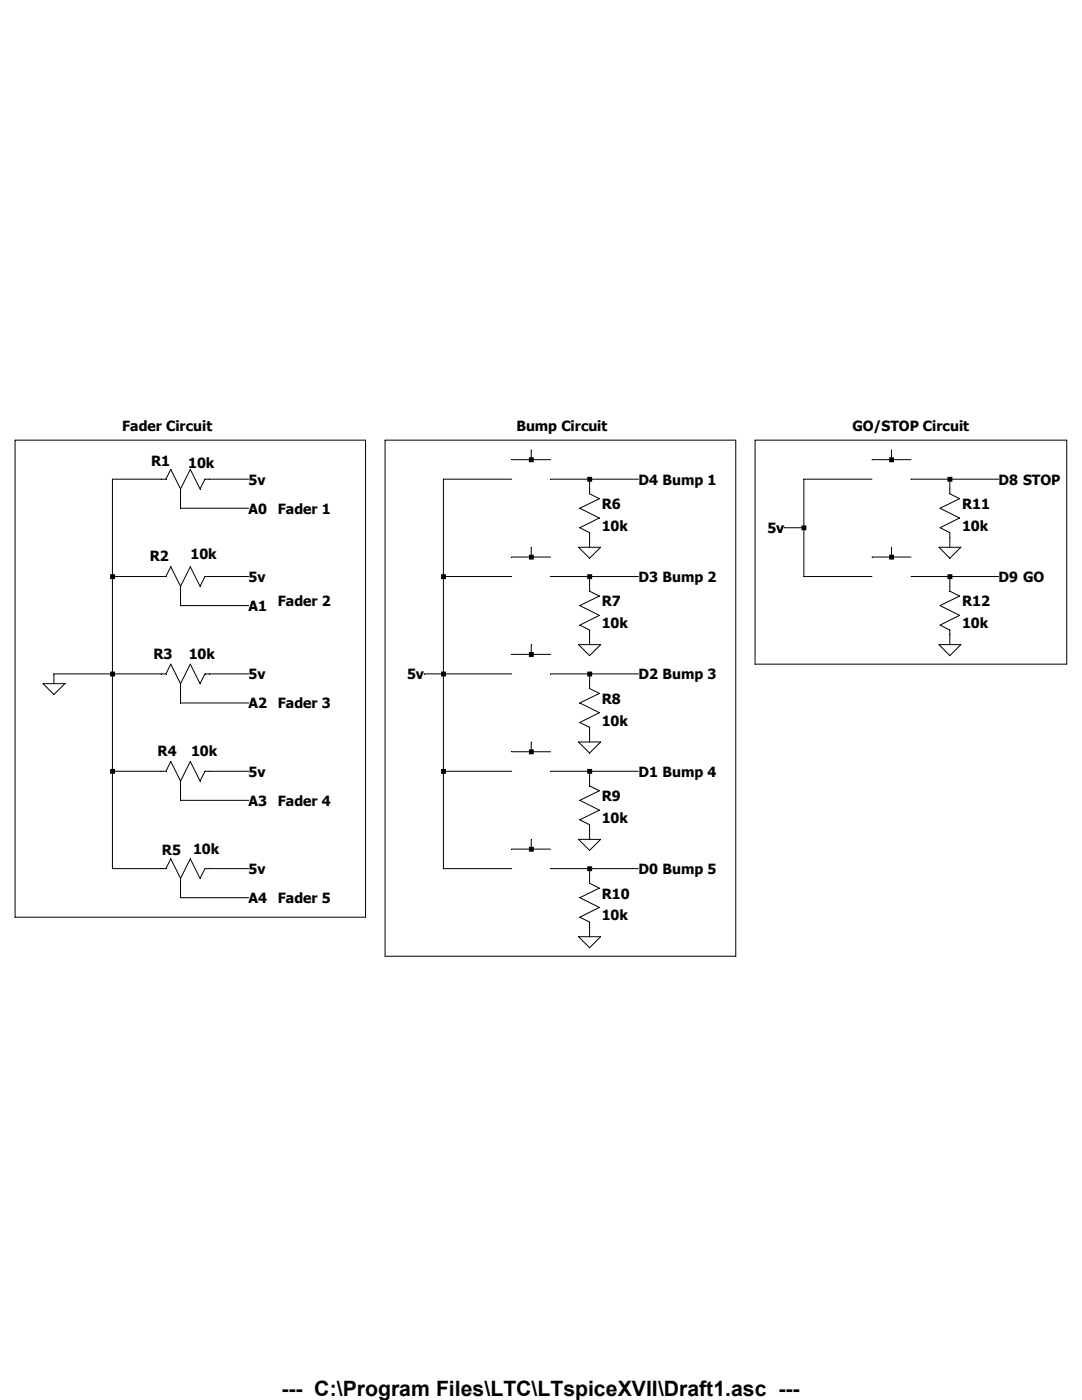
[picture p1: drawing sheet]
<svg xmlns="http://www.w3.org/2000/svg" width="216mm" height="279mm" viewBox="0 0 216 279" stroke-linecap="round" stroke-linejoin="round" font-family="sans-serif">
<g fill="none" stroke="#000" stroke-width=".2">
<path d="M3 87.8h69.9v95.2h-69.9zM36 97.6l-1.9-3.9-1 1.9h-10.7v77.8h10.7l1-2 1.9 3.9M36 97.6v3.8h13.6M49.6 95.6h-8.7l-1 2-1.9-3.9-2 3.9M76.8 87.8h70v103h-70zM102.1 95.6h-13.6v77.8h13.6M102.1 91.7h7.8M106 89.8v1.9M109.9 95.6h17.5M117.6 95.6v3l2 .9-3.9 1.9 3.9 2-3.9 1.9 1.9 1v2.9M150.7 87.8h62.2v44.7h-62.2zM174 95.6h-13.6v19.5h13.6"/>
<path d="M174 91.7h7.8M177.9 89.8v1.9M181.8 95.6h17.5M189.5 95.6v3l2 .9-3.9 1.9 3.9 2-3.9 1.9 1.9 1v2.9M22.4 115.1h10.7l1-2 1.9 3.9M36 117v3.9h13.6M49.6 115.1h-8.7l-1 1.9-1.9-3.9-2 3.9M88.5 115.1h13.6M102.1 111.2h7.8M106 109.2v2M109.9 115.1h17.5M115.4 109.2h4.4l-2.2 2.2z"/>
<path d="M117.6 115.1v2.9l2 1-3.9 1.9 3.9 1.9-3.9 2 1.9 .9v3M156.5 105.3h3.9M174 111.2h7.8M177.9 109.2v2M181.8 115.1h17.5M187.4 109.2h4.3l-2.2 2.2zM189.5 115.1v2.9l2 1-3.9 1.9 3.9 1.9-3.9 2 1.9 .9v3M8.6 136.4h4.4l-2.2 2.2zM10.8 136.4v-1.9h22.3l1-2 1.9 3.9M36 136.4v3.9h13.6M49.6 134.5h-8.7l-1 1.9-1.9-3.9-2 3.9M84.6 134.5h17.5"/>
<path d="M102.1 130.6h7.8M106 128.7v1.9M109.9 134.5h17.5M115.4 128.7h4.4l-2.2 2.2zM117.6 134.5v2.9l2 1-3.9 1.9 3.9 1.9-3.9 2 1.9 1v2.9M187.4 128.7h4.3l-2.2 2.2zM22.4 153.9h10.7l1-1.9 1.9 3.9M36 155.9v3.8h13.6M49.6 153.9h-8.7l-1 2-1.9-3.9-2 3.9M88.5 153.9h13.6M102.1 150h7.8M106 148.1v1.9"/>
<path d="M109.9 153.9h17.5M115.4 148.1h4.4l-2.2 2.2zM117.6 153.9v2.9l2 1-3.9 1.9 3.9 2-3.9 1.9 1.9 1v2.9M36 175.3v3.9h13.6M49.6 173.4h-8.7l-1 1.9-1.9-3.9-2 3.9M102.1 169.5h7.8M106 167.5v2M109.9 173.4h17.5M115.4 167.5h4.4l-2.2 2.2zM117.6 173.4v2.9l2 .9-3.9 2 3.9 1.9-3.9 1.9 1.9 1v2.9M115.4 186.9h4.4l-2.2 2.2z"/>
</g>
<path d="M22 114.6h.9v1h-.9zM22 134h.9v1h-.9zM22 153.5h.9v.9h-.9zM88 114.6h1v1h-1zM88 134h1v1h-1zM88 153.5h1v.9h-1zM105.5 91.3h1v.9h-1zM105.5 110.7h1v1h-1zM105.5 130.1h1v1h-1zM105.5 149.6h1v.9h-1zM105.5 169h1v1h-1zM117.2 95.2h1v.9h-1zM117.2 114.6h1v1h-1zM117.2 134h1v1h-1zM117.2 153.5h1v.9h-1zM117.2 172.9h1v1h-1zM159.9 104.9h1v.9h-1zM177.4 91.3h1v.9h-1zM177.4 110.7h1v1h-1zM189.1 95.2h.9v.9h-.9zM189.1 114.6h.9v1h-.9z" fill-rule="evenodd" fill="#000"/>
<text font-size="4.2" x="56.2" y="278.7">--- C:\Program Files\LTC\LTspiceXVII\Draft1.asc ---</text>
<g font-size="2.8">
<text x="24.4" y="86">Fader Circuit</text>
<text x="103.1" y="86">Bump Circuit</text>
<text x="170.1" y="86">GO/STOP Circuit</text>
<text x="30.1" y="93.1">R1</text>
<text x="37.5" y="93.3">10k</text>
<text x="49.6" y="96.7">5v</text>
<text x="120.1" y="101.6">R6</text>
<text x="127.4" y="96.7">D4 Bump 1</text>
<text x="192" y="101.6">R11</text>
<text x="199.3" y="96.7">D8 STOP</text>
<text x="49.6" y="102.5">A0</text>
<text x="55.5" y="102.5">Fader 1</text>
<text x="120.1" y="106">10k</text>
<text x="153.1" y="106.4">5v</text>
<text x="192" y="106">10k</text>
<text x="29.9" y="111.9">R2</text>
<text x="38" y="111.5">10k</text>
<text x="49.6" y="116.2">5v</text>
<text x="127.4" y="116.2">D3 Bump 2</text>
<text x="199.3" y="116.2">D9 GO</text>
<text x="49.6" y="122">A1</text>
<text x="55.5" y="121">Fader 2</text>
<text x="120.1" y="121">R7</text>
<text x="120.1" y="125.4">10k</text>
<text x="192" y="121">R12</text>
<text x="192" y="125.4">10k</text>
<text x="30.6" y="131.6">R3</text>
<text x="37.7" y="131.4">10k</text>
<text x="49.6" y="135.6">5v</text>
<text x="81.2" y="135.6">5v</text>
<text x="127.4" y="135.6">D2 Bump 3</text>
<text x="49.6" y="141.4">A2</text>
<text x="55.5" y="141.4">Fader 3</text>
<text x="120.1" y="140.5">R8</text>
<text x="120.1" y="144.8">10k</text>
<text x="31.5" y="150.8">R4</text>
<text x="38.1" y="150.9">10k</text>
<text x="49.6" y="155">5v</text>
<text x="127.4" y="155">D1 Bump 4</text>
<text x="49.6" y="160.8">A3</text>
<text x="55.5" y="160.8">Fader 4</text>
<text x="120.1" y="159.9">R9</text>
<text x="120.1" y="164.3">10k</text>
<text x="32.3" y="170.6">R5</text>
<text x="38.5" y="170.4">10k</text>
<text x="49.6" y="174.5">5v</text>
<text x="120.1" y="179.3">R10</text>
<text x="127.4" y="174.5">D0 Bump 5</text>
<text x="49.6" y="180.3">A4</text>
<text x="55.5" y="180.3">Fader 5</text>
<text x="120.1" y="183.7">10k</text>
</g>
</svg>
